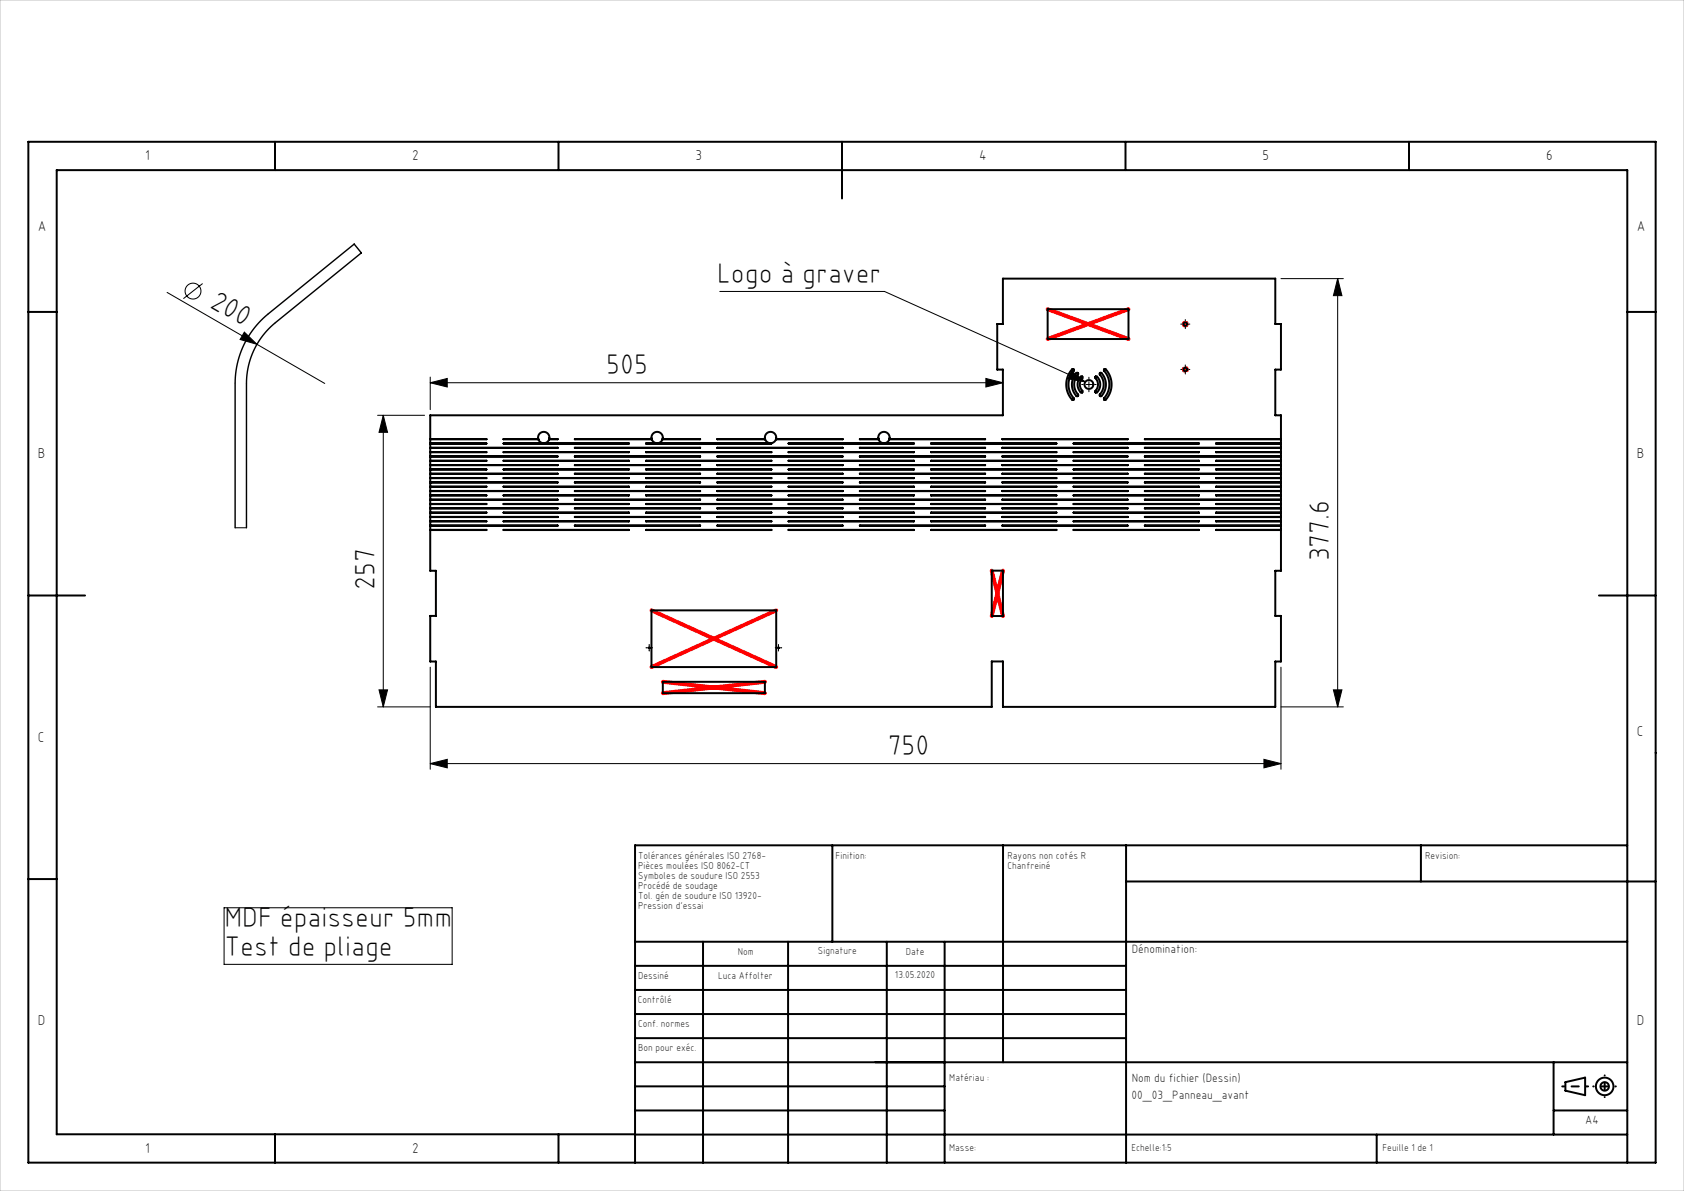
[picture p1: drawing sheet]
<svg xmlns="http://www.w3.org/2000/svg" width="297mm" height="210mm" viewBox="0 0 297 210" stroke-linecap="round" stroke-linejoin="round" font-family="sans-serif">
<g fill="none" stroke="#000" stroke-width=".18">
<path d="M29.5 51.6l27.8 16M35.7 50l-3.4 2.7M43.1 58.6l2.2 2.1-3-.8zM126.9 51.4h29.1l35.4 15.9M208.5 57.1h1M209 56.6v1M225.9 49.1h11M235.9 49.1v75.5M235.9 49.1l.8 3h-1.5zM66.6 73.2h8.3M67.6 73.2l.7 3h-1.5zM67.6 73.2v51.4"/>
<path d="M75.9 67.5l3-.8v1.5zM75.9 66.5v5.7M75.9 67.5h101M173.9 66.7l3 .8-3 .7zM189 65.4l2.4 1.9-3-.5zM191.5 67.8h1M192 67.3v1M208.5 65.1h1M209 64.6v1M41.5 93.1h2M75.9 117.6v18M114 114.2h1"/>
<path d="M114.5 113.7v1M136.8 114.2h1M137.3 113.7v1M225.9 117.6v18M66.6 124.6h9.3M66.8 121.6h1.5l-.7 3zM75.9 134.6l3-.7v1.5zM75.9 134.6h150M222.9 133.9l3 .7-3 .8zM225.9 124.6h11M235.2 121.6h1.5l-.8 3zM39.5 160.1h40.2v9.9h-40.2z"/>
<circle cx="34" cy="51.3" r="1.4"/>
</g>
<path d="M41.5 93.1v-25.5a15.8 15.8 0 0 1 5.8-12.3l15.2-12.3 1.2 1.6-15.1 12.3a13.8 13.8 0 0 0-5.1 10.7v25.5" fill="none" stroke="#000" stroke-width=".25"/>
<g fill="none" stroke="#000" stroke-width=".35">
<path d="M5 25h287v180h-287zM48.5 25v5M98.5 25v5M148.5 25v10M198.5 25v5M248.5 25v5M5 55h5M184.8 54.5h14.2v5.3h-14.2zM287 55h5M75.9 79.7h9.9h-9.9M75.9 78.9l22.5 .1h-22.5M75.9 78.2h9.9h-9.9"/>
<path d="M75.9 73.2h101v-8h-1v-8.1h1v-8h48v8h1v8.1h-1v8h1v27.4h-1v8h1v8h-1v8h-48v-8h-2v8h-98v-8h-1v-8h1v-8h-1zM75.9 77.4h9.9l-9.9 .1M88.8 79.7h22.1zM88.8 78.2h22.1zM94.9 77.5h.1M94.9 77.5h-6.1l6.1-.1a1 1 0 0 1 1-1.3 1 1 0 0 1 1 1.3h1.5l-1.5 .1M96.8 77.5a1 1 0 0 1-.9 .6 1 1 0 0 1-1-.6M96.9 77.5h.1M101.4 78.9l22.1 .1zM113.9 79.7h22.2zM113.9 78.2h22.2zM114.9 77.5l-13.5-.1h13.5a1 1 0 0 1 1-1.3 1 1 0 0 1 1 1.3h6.6l-6.6 .1"/>
<path d="M114.9 77.5h.1M116.8 77.5a1 1 0 0 1-.9 .6 1 1 0 0 1-1-.6M116.9 77.5h.1M126.5 77.4h8.4a1 1 0 0 1 1-1.3 1 1 0 0 1 1 1.3h11.7l-11.7 .1a1 1 0 0 1-1 .6 1 1 0 0 1-1-.6zM126.5 78.9l22.1 .1zM136.8 77.5h.1M139.1 79.7h22.1zM139.1 78.2h22.1zM151.6 78.9l22.2 .1zM154.9 77.5l-3.3-.1h3.3a1 1 0 0 1 1-1.3 1 1 0 0 1 1 1.3h16.9l-16.9 .1M154.9 77.5h.1M156.8 77.5a1 1 0 0 1-.9 .6 1 1 0 0 1-1-.6"/>
<path d="M156.8 77.5h.1M164.2 79.7h22.1zM164.2 78.2h22.1zM176.8 78.9l22.1 .1zM176.8 77.4h22.1zM189.3 65.1a2.9 2.9 0 0 0-1.2 2.5 3.4 3.4 0 0 0 1.1 2.9h.1M189.3 65.1h.1M189.3 65.1l.1 .2a3.9 3.9 0 0 0 0 5.1l-.1 .1M189.3 70.5h.1M189.3 79.7h22.2zM189.3 78.2h22.2zM189.8 65.8a.2 .2 0 0 1 .3 0 .2 .2 0 0 1 0 .2 2.82 2.82 0 0 0 .1 3.7l-.2 .2a2.52 2.52 0 0 1-.8-2.9z"/>
<path d="M190.1 69.8h.1M190.9 66.4h-.1a1.73 1.73 0 0 0 0 2.8h.1M190.9 66.4h.1M190.9 66.4v.1a1.89 1.89 0 0 0 0 2.6v.1M190.9 69.2h.1M193.2 66.4v.1a1.89 1.89 0 0 1 0 2.6v.1M193.2 69.2h.1M193.2 66.4h.1a1.73 1.73 0 0 1 0 2.8h-.1M193.2 66.4h.1M194 69.8h.1M194 65.8l.1-.1a2.52 2.52 0 0 1 .8 2.9l-.6 1.2a.2 .2 0 0 1-.3 0 .2 .2 0 0 1 0-.3 2.81 2.81 0 0 0-.1-3.6zM194.8 65.1l-.1 .2a3.9 3.9 0 0 1 0 5.1l.1 .1"/>
<path d="M194.8 70.5h.1M194.8 65.1a2.89 2.89 0 0 1 1.2 2.5 3.4 3.4 0 0 1-1.1 2.9h-.1M194.8 65.1h.1M225.9 77.4h-24l24 .1M225.9 78.2h-11.4h11.4M225.9 78.9l-24 .1h24M225.9 79.7h-11.4h11.4M75.9 86.6h22.5h-22.5M75.9 85.8h9.9h-9.9M75.9 85l22.5 .1h-22.5M75.9 84.3h9.9h-9.9M75.9 83.5h22.5l-22.5 .1"/>
<path d="M75.9 82.8h9.9h-9.9M75.9 81.2h9.9l-9.9 .1M75.9 80.5h22.5h-22.5M75.9 93.4h9.9l-9.9 .1M75.9 91.9h9.9h-9.9M75.9 91.1l22.5 .1h-22.5M75.9 90.4h9.9h-9.9M75.9 89.6h22.5l-22.5 .1M75.9 88.8l9.9 .1h-9.9M75.9 88.1h22.5h-22.5M75.9 92.7h22.4M75.9 87.3h9.9"/>
<path d="M75.9 82h22.4M85.8 87.4h.1M88.8 91.9h22.1zM88.8 93.4h22.1zM88.8 88.9h22.1zM88.8 85.8h22.1zM88.8 87.4h.1M88.8 90.4h22.1zM88.8 84.3h22.1zM88.8 82.8h22.1zM88.8 81.2h22.1zM88.8 87.3h22.1"/>
<path d="M98.3 82h.1M98.3 92.7h.1M101.4 92.7h.1M101.4 91.1l22.1 .1zM101.4 86.6h22.1zM101.4 85l22.1 .1zM101.4 89.6h22.1zM101.4 88.1h22.1zM101.4 83.5h22.1zM101.4 82h.1M101.4 80.5h22.1zM101.4 92.7h22.1"/>
<path d="M101.4 82h22.1M110.9 87.4h.1M113.9 93.4h22.2zM113.9 91.9h22.2zM114 87.4h.1M113.9 85.8h22.2zM113.9 88.9h22.2zM113.9 90.4h22.2zM113.9 84.3h22.2zM113.9 82.8h22.2zM113.9 81.2h22.2zM114 87.3h22"/>
<path d="M123.5 92.7h.1M123.5 82h.1M126.5 92.7h.1M126.5 91.1l22.1 .1zM126.5 86.6h22.1zM126.5 85l22.1 .1zM126.5 89.6h22.1zM126.5 88.1h22.1zM126.5 83.5h22.1zM126.5 82h.1M126.5 80.5h22.1zM126.5 92.7h22.1"/>
<path d="M126.5 82h22.1M136 87.4h.1M139.1 91.9h22.1zM139.1 93.4h22.1zM139.1 88.9h22.1zM139.1 85.8h22.1zM139.1 87.3h.1M139.1 90.4h22.1zM139.1 84.3h22.1zM139.1 82.8h22.1zM139.1 81.2h22.1zM139.1 87.3h22.1"/>
<path d="M148.6 92.7h.1M148.6 82h.1M151.7 92.7h.1M151.6 91.1l22.2 .1zM151.6 85l22.2 .1zM151.6 88.1h22.2zM151.6 89.6h22.2zM151.6 86.6h22.2zM151.6 83.5h22.2zM151.7 82h.1M151.6 80.5h22.2zM151.7 92.7h22"/>
<path d="M151.7 82h22M161.2 87.3h.1M164.2 91.9h22.1zM164.2 93.4h22.1zM164.2 88.9h22.1zM164.2 90.4h22.1zM164.2 85.8h22.1zM164.2 87.3h.1M164.2 84.3h22.1zM164.2 82.8h22.1zM164.2 81.2h22.1zM164.2 87.3h22.1"/>
<path d="M173.7 92.7h.1M173.7 82h.1M176.8 92.7h.1M176.8 91.1l22.1 .1zM176.8 85l22.1 .1zM176.8 88.1h22.1zM176.8 89.6h22.1zM176.8 86.6h22.1zM176.8 83.5h22.1zM176.8 82h.1M176.8 80.5h22.1zM176.8 92.7h22.1"/>
<path d="M176.8 82h22.1M186.3 87.3h.1M189.3 91.9h22.2zM189.3 93.4h22.2zM189.3 88.9h22.2zM189.3 85.8h22.2zM189.4 87.4h.1M189.3 90.4h22.2zM189.3 84.3h22.2zM189.3 82.8h22.2zM189.3 81.2h22.2zM189.4 87.3h22"/>
<path d="M198.9 92.7h.1M198.9 82h.1M201.9 82h.1M201.9 92.7h.1M201.9 92.7h24M201.9 82h24M211.4 87.4h.1M214.5 87.4h.1M214.5 87.3h11.4M225.9 80.5h-24h24M225.9 81.2h-11.4l11.4 .1M225.9 82.8h-11.4h11.4"/>
<path d="M225.9 83.5h-24l24 .1M225.9 84.3h-11.4h11.4M225.9 85l-24 .1h24M225.9 85.8h-11.4h11.4M225.9 86.6h-24h24M225.9 88.1h-24h24M225.9 88.8l-11.4 .1h11.4M225.9 89.6h-24l24 .1M225.9 90.4h-11.4h11.4M225.9 91.1l-24 .1h24M225.9 91.9h-11.4h11.4M225.9 93.4h-11.4l11.4 .1"/>
<path d="M5 105h10M114.9 107.6h22v10h-22zM174.9 100.6h2v8h-2zM282 105h10M116.9 120.2h18v2h-18zM5 155h5M146.8 149.1v17M176.9 149.1v38.2M198.6 155.4h93.4M198.6 149.1v55.9M250.6 149.1v6.3M287 149.1h-175v55.9"/>
<path d="M112 166.1h175M112 178.8h86.6M112 174.6h86.6M112 170.3h86.6M124 166.1v38.9M139 166.1v38.9M156.4 166.1v38.9M166.6 166.1v38.9M112 183.1h86.6M112 195.8h54.6M112 191.6h54.6M112 187.3h175"/>
<path d="M274 195.8h13M274 187.3v12.8M276.1 190.8l3.5-.8v3.1l-3.5-.8zM48.5 200v5M98.5 200v5M112 200h-102v-170h277v175M112 200.1h175M242.8 200.1v4.9"/>
<circle cx="209" cy="57.1" r=".3"/>
<circle cx="192" cy="67.8" r=".78"/>
<circle cx="209" cy="65.1" r=".3"/>
<circle cx="114.5" cy="114.2" r=".07"/>
<circle cx="137.3" cy="114.2" r=".07"/>
<circle cx="283" cy="191.6" r="1.55"/>
<circle cx="283" cy="191.6" r=".75"/>
</g>
<g fill="none" stroke="#000" stroke-width=".18" stroke-dasharray="30.5 1.3 1.3 1.3">
<path d="M208.5 57.1h-.3M209 56.6v-.3M209 57.6v.3M209.5 57.1h.3M191 67.8h-.2M192 66.8v-.3M192 68.8v.3M193 67.8h.3M208.5 65.1h-.3M209 64.6v-.3M209 65.6v.3M209.5 65.1h.3"/>
<path d="M114 114.2h-.1M114.5 113.7h.1M114.5 114.7v.1M115 114.2h.1M136.8 114.2h-.1M137.3 113.7h.1M137.3 114.7v.1M137.8 114.2h.1"/>
</g>
<path d="M275.5 191.6h4.6" fill="none" stroke="#000" stroke-width=".35" stroke-dasharray="30.5 1.3 1.3 1.3" stroke-dashoffset="30.1"/>
<path d="M283 189.6v3.8" fill="none" stroke="#000" stroke-width=".35" stroke-dasharray="30.5 1.3 1.3 1.3" stroke-dashoffset="30.5"/>
<path d="M285 191.6h-4" fill="none" stroke="#000" stroke-width=".35" stroke-dasharray="30.5 1.3 1.3 1.3" stroke-dashoffset="30.4"/>
<path d="M184.8 54.5l14.2 5.3M199 54.5l-14.2 5.3M208.8 56.9l.5 .5M209.3 56.9l-.5 .5M208.8 65l.5 .3M209.3 64.9l-.5 .5M114.9 107.6l22 10M136.9 107.6l-22 10M174.9 100.6l2 8M176.9 100.6l-2 8M116.9 120.2l18 2M134.9 120.2l-18 2" fill="none" stroke="#f00" stroke-width=".7"/>
<path d="M0 0h297v210h-297z" fill="none" stroke="#c0c0c0" stroke-width=".18"/>
<g fill="#000">
<path d="M43.1 58.6l2.2 2.1-3-.8zM189 65.4l2.4 1.9-3-.5z"/>
<path d="M67.6 73.2l.7 3h-1.5zM66.8 121.6h1.5l-.7 3zM235.9 49.1l.8 3h-1.5zM235.2 121.6h1.5l-.8 3z"/>
<path d="M75.9 67.5l3-.8v1.5zM173.9 66.7l3 .8-3 .7z"/>
<path d="M222.9 133.9l3 .7-3 .8zM75.9 134.6l3-.7v1.5z"/>
</g>
<g font-size="5">
<text x="126.5" y="49.9">Logo à graver</text>
<text x="36.8" y="54" transform="rotate(30 36.8 54)">200</text>
<text x="106.9" y="66">505</text>
<text x="234.4" y="99" transform="rotate(-90 234.4 99)">377.6</text>
<text x="66.1" y="104" transform="rotate(-90 66.1 104)">257</text>
<text x="156.6" y="133.1">750</text>
<text x="39.6" y="163.5">MDF épaisseur 5mm</text>
<text x="39.6" y="168.5">Test de pliage</text>
</g>
<g font-size="2.5">
<text x="25.6" y="28.2">1</text>
<text x="72.7" y="28.2">2</text>
<text x="122.7" y="28.2">3</text>
<text x="172.7" y="28.2">4</text>
<text x="222.7" y="28.2">5</text>
<text x="272.7" y="28.2">6</text>
<text x="6.7" y="40.7">A</text>
<text x="288.7" y="40.7">A</text>
<text x="6.7" y="80.7">B</text>
<text x="288.7" y="80.7">B</text>
<text x="6.7" y="130.7">C</text>
<text x="288.7" y="129.8">C</text>
<text x="6.7" y="180.7">D</text>
<text x="288.7" y="180.7">D</text>
<text x="25.6" y="203.2">1</text>
<text x="72.7" y="203.2">2</text>
</g>
<g font-size="2.1">
<text x="199.6" y="168.1">Dénomination:</text>
<text x="199.6" y="190.8">Nom du fichier (Dessin)</text>
<text x="199.6" y="193.8">00_03_Panneau_avant</text>
<text x="279.6" y="198.2">A4</text>
</g>
<g font-size="1.8">
<text x="112.5" y="151.5">Tolérances générales ISO 2768-</text>
<text x="112.5" y="153.3">Pièces moulées ISO 8062-CT</text>
<text x="112.5" y="155">Symboles de soudure ISO 2553</text>
<text x="147.4" y="151.5">Finition:</text>
<text x="177.7" y="151.5">Rayons non cotés R</text>
<text x="177.7" y="153.3">Chanfreiné</text>
<text x="251.4" y="151.5">Revision:</text>
<text x="112.5" y="156.8">Procédé de soudage</text>
<text x="112.5" y="158.6">Tol. gén de soudure ISO 13920-</text>
<text x="112.5" y="160.3">Pression d'essai</text>
<text x="112.5" y="172.6">Dessiné</text>
<text x="126.7" y="172.6">Luca Affolter</text>
<text x="130.1" y="168.3">Nom</text>
<text x="144.3" y="168.3">Signature</text>
<text x="157.8" y="172.5">13.05.2020</text>
<text x="159.8" y="168.3">Date</text>
<text x="112.5" y="176.8">Contrôlé</text>
<text x="112.5" y="185.3">Bon pour exéc.</text>
<text x="112.5" y="181.1">Conf. normes</text>
<text x="167.4" y="190.6">Matériau :</text>
<text x="167.4" y="202.9">Masse:</text>
<text x="199.6" y="202.9">Echelle:1:5</text>
<text x="243.8" y="202.9">Feuille 1 de 1</text>
</g>
</svg>
